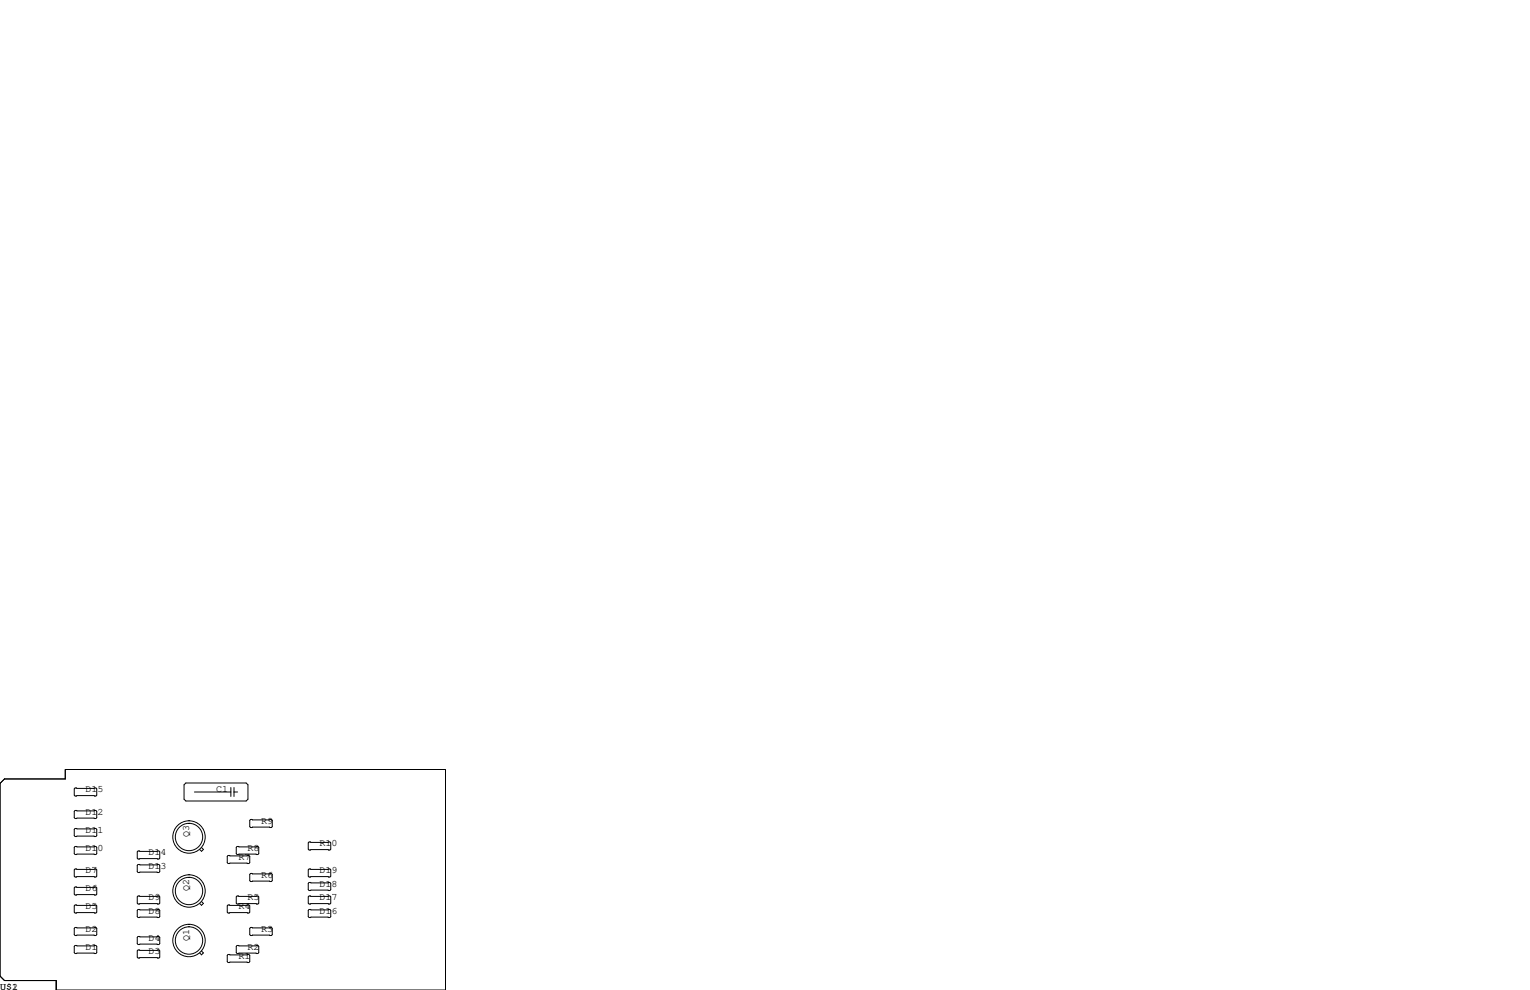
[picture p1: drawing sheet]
<svg xmlns="http://www.w3.org/2000/svg" width="432mm" height="279mm" viewBox="0 0 432 279" stroke-linecap="round" stroke-linejoin="round" font-family="sans-serif">
<g fill="none" stroke="#000" stroke-width=".28">
<path d="M0 221.1l1.3-1.3h17.1v-2.6h107.3v62.2h-109.8v-2.7h-14.6l-1.3-1.2zM21.2 222.4h5.9l.2 .2v1.8l-.2 .3h-5.9l-.2-.3v-1.8zM21.2 228.7h5.9l.2 .3v1.8l-.2 .2h-5.9l-.2-.2v-1.8zM21.2 233.8h5.9l.2 .3v1.7l-.2 .3h-5.9l-.2-.3v-1.7zM21.2 238.9h5.9l.2 .2v1.8l-.2 .3h-5.9l-.2-.3v-1.8zM52.5 221h17l.5 .5v4.1l-.5 .5h-17l-.6-.5v-4.1zM54.9 223.5h10.3M56.9 239.2l.5 .5-.5 .6-.6-.6M65.2 222.2v2.6M66 222.2v2.6M66 223.5h1.1M66.9 238.9h5.9l.2 .2v1.8l-.2 .3h-5.9l-.2-.3v-1.8z"/>
<path d="M70.7 231.3h5.9l.2 .2v1.8l-.2 .3h-5.9l-.2-.3v-1.8zM87.2 237.6h5.9l.2 .3v1.7l-.2 .3h-5.9l-.2-.3v-1.7zM21.2 245.2h5.9l.2 .3v1.8l-.2 .2h-5.9l-.2-.2v-1.8zM21.2 250.3h5.9l.2 .3v1.7l-.2 .3h-5.9l-.2-.3v-1.7zM21.2 255.4h5.9l.2 .3v1.7l-.2 .3h-5.9l-.2-.3v-1.7zM38.7 253.1l.3-.2h5.8l.3 .2v1.8l-.3 .2h-5.8l-.3-.2zM38.7 256.9l.3-.2h5.8l.3 .2v1.8l-.3 .3h-5.8l-.3-.3zM39 240.2h5.8l.3 .2v1.8l-.3 .2h-5.8l-.3-.2v-1.8zM39 244h5.8l.3 .2v1.8l-.3 .3h-5.8l-.3-.3v-1.8zM56.9 254.4l.5 .6-.5 .5-.6-.5M64.1 255.7l.3-.3h5.8l.3 .3v1.7l-.3 .3h-5.8l-.3-.3zM64.4 241.4h5.8l.3 .3v1.8l-.3 .2h-5.8l-.3-.2v-1.8z"/>
<path d="M66.7 253.1l.2-.2h5.9l.2 .2v1.8l-.2 .2h-5.9l-.2-.2zM70.5 246.8l.2-.3h5.9l.2 .3v1.7l-.2 .3h-5.9l-.2-.3zM87 245.5l.2-.3h5.9l.2 .3v1.8l-.2 .2h-5.9l-.2-.2zM87 249.3l.2-.3h5.9l.2 .3v1.8l-.2 .2h-5.9l-.2-.2zM87 253.1l.2-.2h5.9l.2 .2v1.8l-.2 .2h-5.9l-.2-.2zM87 256.9l.2-.2h5.9l.2 .2v1.8l-.2 .3h-5.9l-.2-.3zM21.2 261.7h5.9l.2 .3v1.8l-.2 .2h-5.9l-.2-.2v-1.8zM21.2 266.8h5.9l.2 .3v1.8l-.2 .2h-5.9l-.2-.2v-1.8zM38.7 264.5l.3-.2h5.8l.3 .2v1.8l-.3 .3h-5.8l-.3-.3zM38.7 268.4l.3-.3h5.8l.3 .3v1.7l-.3 .3h-5.8l-.3-.3zM56.9 268.4l.5 .5-.5 .6-.6-.6M64.1 269.6l.3-.2h5.8l.3 .2v1.8l-.3 .3h-5.8l-.3-.3z"/>
<path d="M66.7 267.1l.2-.3h5.9l.2 .3v1.8l-.2 .2h-5.9l-.2-.2zM70.5 262l.2-.3h5.9l.2 .3v1.8l-.2 .2h-5.9l-.2-.2z"/>
<circle cx="53.3" cy="236.2" r="3.9"/>
<circle cx="53.3" cy="236.2" r="4.6"/>
<circle cx="53.3" cy="251.5" r="3.9"/>
<circle cx="53.3" cy="251.5" r="4.6"/>
<circle cx="53.3" cy="265.4" r="3.9"/>
<circle cx="53.3" cy="265.4" r="4.6"/>
</g>
<g font-size="2.8">
<text x="24.1" y="223.5">D15</text>
<text x="61" y="223.5">C1</text>
<text x="24.1" y="229.9">D12</text>
<text x="73.7" y="232.4">R9</text>
<text x="24.1" y="234.9">D11</text>
<text x="53.3" y="236.2" transform="rotate(-90 53.3 236.2)">Q3</text>
<text x="90.2" y="238.8">R10</text>
<text x="24.1" y="240">D10</text>
<text x="41.9" y="241.3">D14</text>
<text x="41.9" y="245.1">D13</text>
<text x="67.3" y="242.6">R7</text>
<text x="69.8" y="240">R8</text>
<text x="24.1" y="246.4">D7</text>
<text x="24.1" y="251.5">D6</text>
<text x="53.3" y="251.5" transform="rotate(-90 53.3 251.5)">Q2</text>
<text x="73.7" y="247.6">R6</text>
<text x="90.2" y="246.4">D19</text>
<text x="90.2" y="250.2">D18</text>
<text x="24.1" y="256.5">D5</text>
<text x="41.9" y="254">D9</text>
<text x="41.9" y="257.8">D8</text>
<text x="67.3" y="256.5">R4</text>
<text x="69.8" y="254">R5</text>
<text x="90.2" y="254">D17</text>
<text x="90.2" y="257.8">D16</text>
<text x="24.1" y="262.9">D2</text>
<text x="73.7" y="262.9">R3</text>
<text x="24.1" y="268">D1</text>
<text x="41.9" y="265.4">D4</text>
<text x="41.9" y="269.2">D3</text>
<text x="53.3" y="265.4" transform="rotate(-90 53.3 265.4)">Q1</text>
<text x="69.8" y="268">R2</text>
<text x="67.3" y="270.5">R1</text>
<text x="0" y="279.4">U$1</text>
<text x="3.4" y="279.4">2</text>
</g>
</svg>
